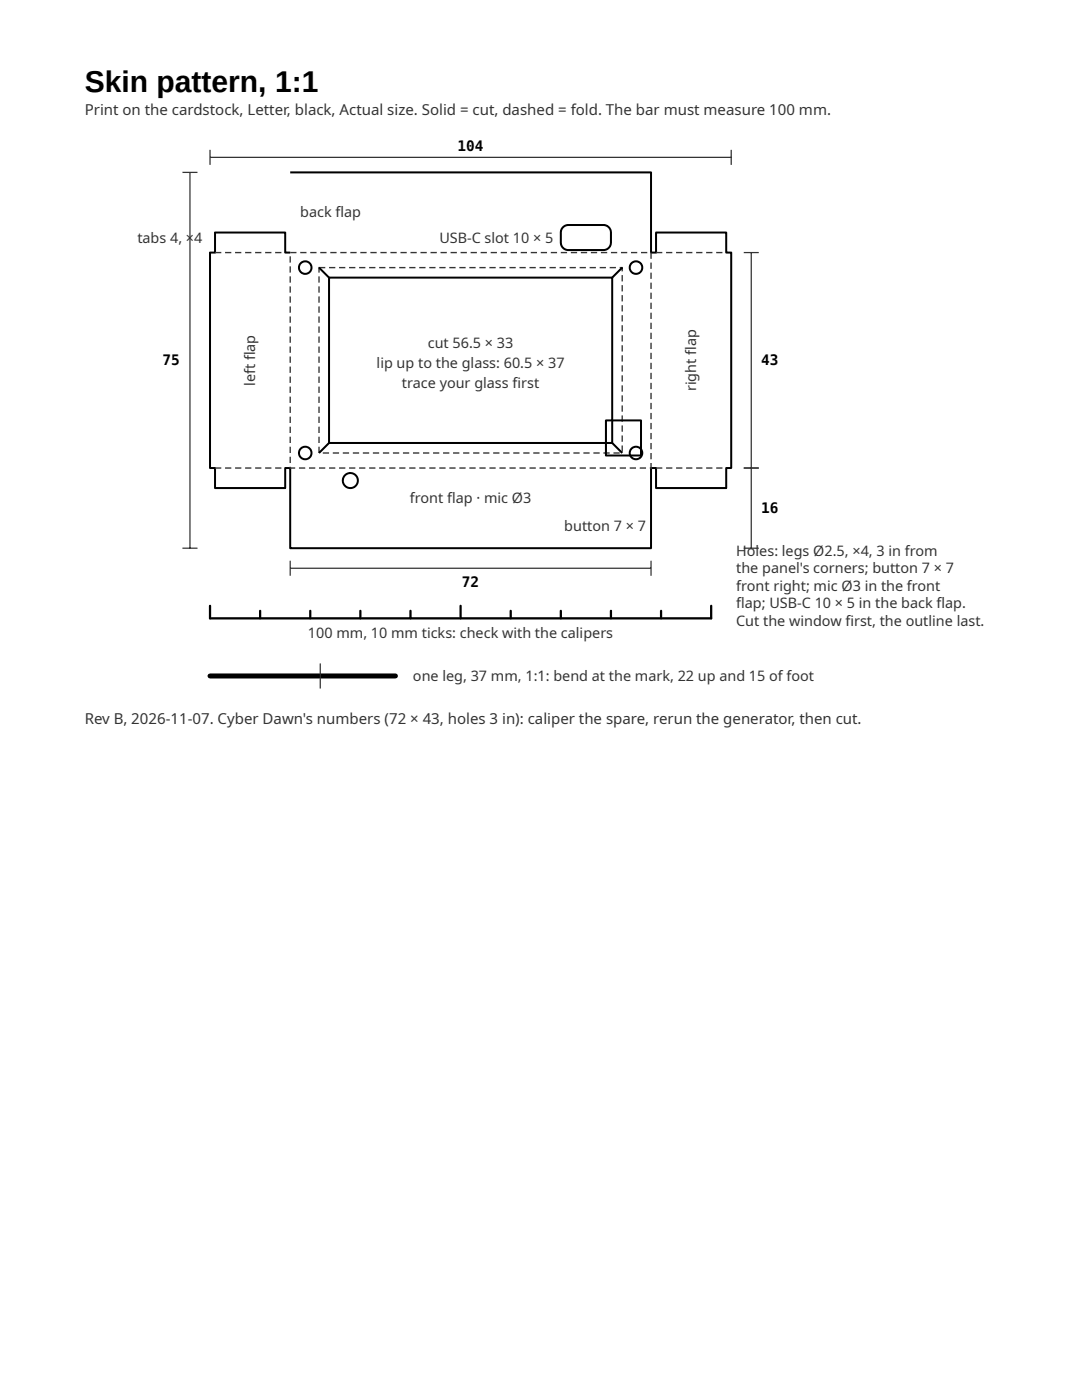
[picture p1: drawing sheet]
<svg xmlns="http://www.w3.org/2000/svg" width="216mm" height="279mm" viewBox="0 0 216 279" stroke-linecap="round" stroke-linejoin="round" font-family="sans-serif">
<path d="M57.9 34.4h72v16h1v-4h14v4h1v43h-1v4h-14v-4h-1v16h-72v-16h-1v4h-14v-4h-1v-43h1v-4h14v4h1" fill="none" stroke="#000" stroke-width=".4"/>
<g fill="#333">
<path d="M59.9 50.3h1.3v.2h-1.3zM61.9 50.3h1.3v.2h-1.3zM63.9 50.3h1.3v.2h-1.3zM65.9 50.3h1.3v.2h-1.3zM67.9 50.3h1.3v.2h-1.3zM69.9 50.3h1.3v.2h-1.3zM71.9 50.3h1.3v.2h-1.3zM73.9 50.3h1.3v.2h-1.3zM75.9 50.3h1.3v.2h-1.3zM77.9 50.3h1.3v.2h-1.3zM79.9 50.3h1.3v.2h-1.3zM81.9 50.3h1.3v.2h-1.3zM83.9 50.3h1.3v.2h-1.3zM85.9 50.3h1.3v.2h-1.3zM87.9 50.3h1.3v.2h-1.3zM89.9 50.3h1.3v.2h-1.3zM91.9 50.3h1.3v.2h-1.3zM93.9 50.3h1.3v.2h-1.3zM95.9 50.3h1.3v.2h-1.3zM97.9 50.3h1.3v.2h-1.3zM99.9 50.3h1.3v.2h-1.3zM101.9 50.3h1.3v.2h-1.3zM103.9 50.3h1.3v.2h-1.3zM105.9 50.3h1.3v.2h-1.3zM107.9 50.3h1.3v.2h-1.3zM109.9 50.3h1.3v.2h-1.3zM111.9 50.3h1.3v.2h-1.3zM113.9 50.3h1.3v.2h-1.3zM115.9 50.3h1.3v.2h-1.3zM117.9 50.3h1.3v.2h-1.3zM119.9 50.3h1.3v.2h-1.3zM121.9 50.3h1.3v.2h-1.3zM123.9 50.3h1.3v.2h-1.3zM125.9 50.3h1.3v.2h-1.3zM127.9 50.3h1.3v.2h-1.3zM129.8 50.4h.2v1.3h-.2zM129.8 52.4h.2v1.3h-.2zM129.8 54.4h.2v1.3h-.2zM129.8 56.4h.2v1.3h-.2zM129.8 58.4h.2v1.3h-.2zM129.8 60.4h.2v1.3h-.2zM129.8 62.4h.2v1.3h-.2zM129.8 64.4h.2v1.3h-.2zM129.8 66.4h.2v1.3h-.2zM129.8 68.4h.2v1.3h-.2zM129.8 70.4h.2v1.3h-.2zM129.8 72.4h.2v1.3h-.2zM129.8 74.4h.2v1.3h-.2zM129.8 76.4h.2v1.3h-.2zM129.8 78.4h.2v1.3h-.2zM129.8 80.4h.2v1.3h-.2zM129.8 82.4h.2v1.3h-.2zM129.8 84.4h.2v1.3h-.2zM129.8 86.4h.2v1.3h-.2zM129.8 88.4h.2v1.3h-.2zM129.8 90.4h.2v1.3h-.2zM129.8 92.4h.2v1.1h-.3v-.2h.2v.1h-.1zM127.7 93.3h1.2v.2h-1.2zM125.7 93.3h1.2v.2h-1.2zM123.7 93.3h1.2v.2h-1.2zM121.7 93.3h1.2v.2h-1.2zM119.7 93.3h1.2v.2h-1.2zM117.7 93.3h1.2v.2h-1.2zM115.7 93.3h1.2v.2h-1.2zM113.7 93.3h1.2v.2h-1.2zM111.7 93.3h1.2v.2h-1.2zM109.7 93.3h1.2v.2h-1.2zM107.7 93.3h1.2v.2h-1.2zM105.7 93.3h1.2v.2h-1.2zM103.7 93.3h1.2v.2h-1.2zM101.7 93.3h1.2v.2h-1.2zM99.7 93.3h1.2v.2h-1.2zM97.7 93.3h1.2v.2h-1.2zM95.7 93.3h1.2v.2h-1.2zM93.7 93.3h1.2v.2h-1.2zM91.7 93.3h1.2v.2h-1.2zM89.7 93.3h1.2v.2h-1.2zM87.7 93.3h1.2v.2h-1.2zM85.7 93.3h1.2v.2h-1.2zM83.7 93.3h1.2v.2h-1.2zM81.7 93.3h1.2v.2h-1.2zM79.7 93.3h1.2v.2h-1.2zM77.7 93.3h1.2v.2h-1.2zM75.7 93.3h1.2v.2h-1.2zM73.7 93.3h1.2v.2h-1.2zM71.7 93.3h1.2v.2h-1.2zM69.7 93.3h1.2v.2h-1.2zM67.7 93.3h1.2v.2h-1.2zM65.7 93.3h1.2v.2h-1.2zM63.7 93.3h1.2v.2h-1.2zM61.7 93.3h1.2v.2h-1.2zM59.7 93.3h1.2v.2h-1.2zM57.8 93.2h.2v.2h-.1v-.1h1v.2h-1.1zM57.8 91.2h.2v1.2h-.2zM57.8 89.2h.2v1.2h-.2zM57.8 87.2h.2v1.2h-.2zM57.8 85.2h.2v1.2h-.2zM57.8 83.2h.2v1.2h-.2zM57.8 81.2h.2v1.2h-.2zM57.8 79.2h.2v1.2h-.2zM57.8 77.2h.2v1.2h-.2zM57.8 75.2h.2v1.2h-.2zM57.8 73.2h.2v1.2h-.2zM57.8 71.2h.2v1.2h-.2zM57.8 69.2h.2v1.2h-.2zM57.8 67.2h.2v1.2h-.2zM57.8 65.2h.2v1.2h-.2zM57.8 63.2h.2v1.2h-.2zM57.8 61.2h.2v1.2h-.2zM57.8 59.2h.2v1.2h-.2zM57.8 57.2h.2v1.2h-.2zM57.8 55.2h.2v1.2h-.2zM57.8 53.2h.2v1.2h-.2zM57.8 51.2h.2v1.2h-.2zM57.9 50.3h1.3v.2h-1.3z"/>
<path d="M42.9 50.3h1.3v.2h-1.3zM44.9 50.3h1.3v.2h-1.3zM46.9 50.3h1.3v.2h-1.3zM48.9 50.3h1.3v.2h-1.3zM50.9 50.3h1.3v.2h-1.3zM52.9 50.3h1.3v.2h-1.3zM54.9 50.3h1.3v.2h-1.3z"/>
<path d="M42.9 93.3h1.3v.2h-1.3zM44.9 93.3h1.3v.2h-1.3zM46.9 93.3h1.3v.2h-1.3zM48.9 93.3h1.3v.2h-1.3zM50.9 93.3h1.3v.2h-1.3zM52.9 93.3h1.3v.2h-1.3zM54.9 93.3h1.3v.2h-1.3z"/>
<path d="M130.9 50.3h1.3v.2h-1.3zM132.9 50.3h1.3v.2h-1.3zM134.9 50.3h1.3v.2h-1.3zM136.9 50.3h1.3v.2h-1.3zM138.9 50.3h1.3v.2h-1.3zM140.9 50.3h1.3v.2h-1.3zM142.9 50.3h1.3v.2h-1.3z"/>
<path d="M130.9 93.3h1.3v.2h-1.3zM132.9 93.3h1.3v.2h-1.3zM134.9 93.3h1.3v.2h-1.3zM136.9 93.3h1.3v.2h-1.3zM138.9 93.3h1.3v.2h-1.3zM140.9 93.3h1.3v.2h-1.3zM142.9 93.3h1.3v.2h-1.3z"/>
<path d="M65.7 53.3h1.2v.2h-1.2zM67.7 53.3h1.2v.2h-1.2zM69.7 53.3h1.2v.2h-1.2zM71.7 53.3h1.2v.2h-1.2zM73.7 53.3h1.2v.2h-1.2zM75.7 53.3h1.2v.2h-1.2zM77.7 53.3h1.2v.2h-1.2zM79.7 53.3h1.2v.2h-1.2zM81.7 53.3h1.2v.2h-1.2zM83.7 53.3h1.2v.2h-1.2zM85.7 53.3h1.2v.2h-1.2zM87.7 53.3h1.2v.2h-1.2zM89.7 53.3h1.2v.2h-1.2zM91.7 53.3h1.2v.2h-1.2zM93.7 53.3h1.2v.2h-1.2zM95.7 53.3h1.2v.2h-1.2zM97.7 53.3h1.2v.2h-1.2zM99.7 53.3h1.2v.2h-1.2zM101.7 53.3h1.2v.2h-1.2zM103.7 53.3h1.2v.2h-1.2zM105.7 53.3h1.2v.2h-1.2zM107.7 53.3h1.2v.2h-1.2zM109.7 53.3h1.2v.2h-1.2zM111.7 53.3h1.2v.2h-1.2zM113.7 53.3h1.2v.2h-1.2zM115.7 53.3h1.2v.2h-1.2zM117.7 53.3h1.2v.2h-1.2zM119.7 53.3h1.2v.2h-1.2zM121.7 53.3h1.2v.2h-1.2zM123.7 53.3h.6v.9h-.3v-.8h.2v.1h-.5zM124 54.9h.3v1.3h-.3zM124 56.9h.3v1.3h-.3zM124 58.9h.3v1.3h-.3zM124 60.9h.3v1.3h-.3zM124 62.9h.3v1.3h-.3zM124 64.9h.3v1.3h-.3zM124 66.9h.3v1.3h-.3zM124 68.9h.3v1.3h-.3zM124 70.9h.3v1.3h-.3zM124 72.9h.3v1.3h-.3zM124 74.9h.3v1.3h-.3zM124 76.9h.3v1.3h-.3zM124 78.9h.3v1.3h-.3zM124 80.9h.3v1.3h-.3zM124 82.9h.3v1.3h-.3zM124 84.9h.3v1.3h-.3zM124 86.9h.3v1.3h-.3zM124 88.9h.3v1.3h-.3zM122.4 90.3h1.3v.2h-1.3zM120.4 90.3h1.3v.2h-1.3zM118.4 90.3h1.3v.2h-1.3zM116.4 90.3h1.3v.2h-1.3zM114.4 90.3h1.3v.2h-1.3zM112.4 90.3h1.3v.2h-1.3zM110.4 90.3h1.3v.2h-1.3zM108.4 90.3h1.3v.2h-1.3zM106.4 90.3h1.3v.2h-1.3zM104.4 90.3h1.3v.2h-1.3zM102.4 90.3h1.3v.2h-1.3zM100.4 90.3h1.3v.2h-1.3zM98.4 90.3h1.3v.2h-1.3zM96.4 90.3h1.3v.2h-1.3zM94.4 90.3h1.3v.2h-1.3zM92.4 90.3h1.3v.2h-1.3zM90.4 90.3h1.3v.2h-1.3zM88.4 90.3h1.3v.2h-1.3zM86.4 90.3h1.3v.2h-1.3zM84.4 90.3h1.3v.2h-1.3zM82.4 90.3h1.3v.2h-1.3zM80.4 90.3h1.3v.2h-1.3zM78.4 90.3h1.3v.2h-1.3zM76.4 90.3h1.3v.2h-1.3zM74.4 90.3h1.3v.2h-1.3zM72.4 90.3h1.3v.2h-1.3zM70.4 90.3h1.3v.2h-1.3zM68.4 90.3h1.3v.2h-1.3zM66.4 90.3h1.3v.2h-1.3zM64.4 90.3h1.3v.2h-1.3zM63.5 89.2h.3v1.2h-.3zM63.5 87.2h.3v1.2h-.3zM63.5 85.2h.3v1.2h-.3zM63.5 83.2h.3v1.2h-.3zM63.5 81.2h.3v1.2h-.3zM63.5 79.2h.3v1.2h-.3zM63.5 77.2h.3v1.2h-.3zM63.5 75.2h.3v1.2h-.3zM63.5 73.2h.3v1.2h-.3zM63.5 71.2h.3v1.2h-.3zM63.5 69.2h.3v1.2h-.3zM63.5 67.2h.3v1.2h-.3zM63.5 65.2h.3v1.2h-.3zM63.5 63.2h.3v1.2h-.3zM63.5 61.2h.3v1.2h-.3zM63.5 59.2h.3v1.2h-.3zM63.5 57.2h.3v1.2h-.3zM63.5 55.2h.3v1.2h-.3zM63.5 53.3h1.4v.2h-1.2v-.1h.1v1h-.3z"/>
</g>
<g fill="none" stroke="#000" stroke-width=".4">
<path d="M63.7 53.4l2 2M65.7 55.4h56.5v33h-56.5zM112.3 45.3l1-.4h7.1a1.5 1.5 0 0 1 1.5 1.5v2a1.5 1.5 0 0 1-1.5 1.5h-7a1.5 1.5 0 0 1-1.5-1.5v-2.1zM124.2 53.4l-2 2M65.7 88.4l-2 2M120.9 83.9h7v7h-7zM122.2 88.4l2 2"/>
<circle cx="60.9" cy="53.4" r="1.25"/>
<circle cx="126.9" cy="53.4" r="1.25"/>
<circle cx="60.9" cy="90.4" r="1.25"/>
<circle cx="69.9" cy="95.9" r="1.5"/>
<circle cx="126.9" cy="90.4" r="1.25"/>
</g>
<g fill="none" stroke="#333" stroke-width=".25">
<path d="M36.4 34.4h3M37.9 34.4v75M41.9 29.9v3M41.9 31.4h104M145.9 29.9v3M148.4 50.4h3M149.9 50.4v59M148.4 93.4h3M36.4 109.4h3M57.9 111.9v3M57.9 113.4h72M129.9 111.9v3"/>
<path d="M148.4 109.4h3M63.9 132.4v5"/>
</g>
<path d="M41.9 120.9v2.5h100v-2.5M51.9 121.9v1.5M61.9 121.9v1.5M71.9 121.9v1.5M81.9 121.9v1.5M91.9 120.9v2.5M101.9 121.9v1.5M111.9 121.9v1.5M121.9 121.9v1.5M131.9 121.9v1.5" fill="none" stroke="#000" stroke-width=".45"/>
<path d="M41.9 134.9h37" fill="none" stroke="#000" stroke-width="1"/>
<text font-size="6" x="16.9" y="18.4">Skin pattern, 1:1</text>
<g font-size="3" fill="#333">
<text x="16.9" y="22.9">Print on the cardstock, Letter, black, Actual size. Solid = cut, dashed = fold. The bar must measure 100 mm.</text>
<text x="16.9" y="144.4">Rev B, 2026-11-07. Cyber Dawn's numbers (72 × 43, holes 3 in): caliper the spare, rerun the generator, then cut.</text>
</g>
<g font-size="2.9">
<text x="91.3" y="30.2">104</text>
<text x="32.4" y="72.9">75</text>
<text x="151.9" y="72.9">43</text>
<text x="151.9" y="102.4">16</text>
<text x="92.2" y="117.2">72</text>
</g>
<g font-size="2.9" fill="#333">
<text x="59.9" y="43.4">back fl ap</text>
<text x="27.4" y="48.4">tabs 4, ×</text>
<text x="38.8" y="48.4">4</text>
<text x="87.7" y="48.4">USB-C slot 10 × 5</text>
<text x="50.9" y="71.9" transform="rotate(-90 50.9 71.9)">l</text>
<text x="85.4" y="69.4">cut 56.5 × 33</text>
<text x="138.9" y="70.8" transform="rotate(-90 138.9 70.8)">l</text>
<text x="50.9" y="77" transform="rotate(-90 50.9 77)">left fap</text>
<text x="75.2" y="73.4">lip up to the glass: 60.5 × 37</text>
<text x="80.2" y="77.4">trace your glass fi rst</text>
<text x="138.9" y="78.1" transform="rotate(-90 138.9 78.1)">right fap</text>
<text x="81.8" y="100.4">front fl ap · mic Ø3</text>
<text x="112.6" y="105.9">button 7 × 7</text>
<text x="146.9" y="110.9">Holes: legs Ø2.5, ×4, 3 in from</text>
<text x="146.9" y="114.4">the panel's corners; button 7 × 7</text>
<text x="146.9" y="117.9">front right; mic Ø3 in the front</text>
<text x="146.9" y="121.4">fl ap; USB-C 10 × 5 in the back fl ap.</text>
<text x="146.9" y="124.9">Cut the window fi rst, the outline last.</text>
<text x="61.4" y="127.4">100 mm, 10 mm ticks: check with the calipers</text>
<text x="82.4" y="135.9">one leg, 37 mm, 1:1: bend at the mark, 22 up and 15 of foot</text>
</g>
</svg>
